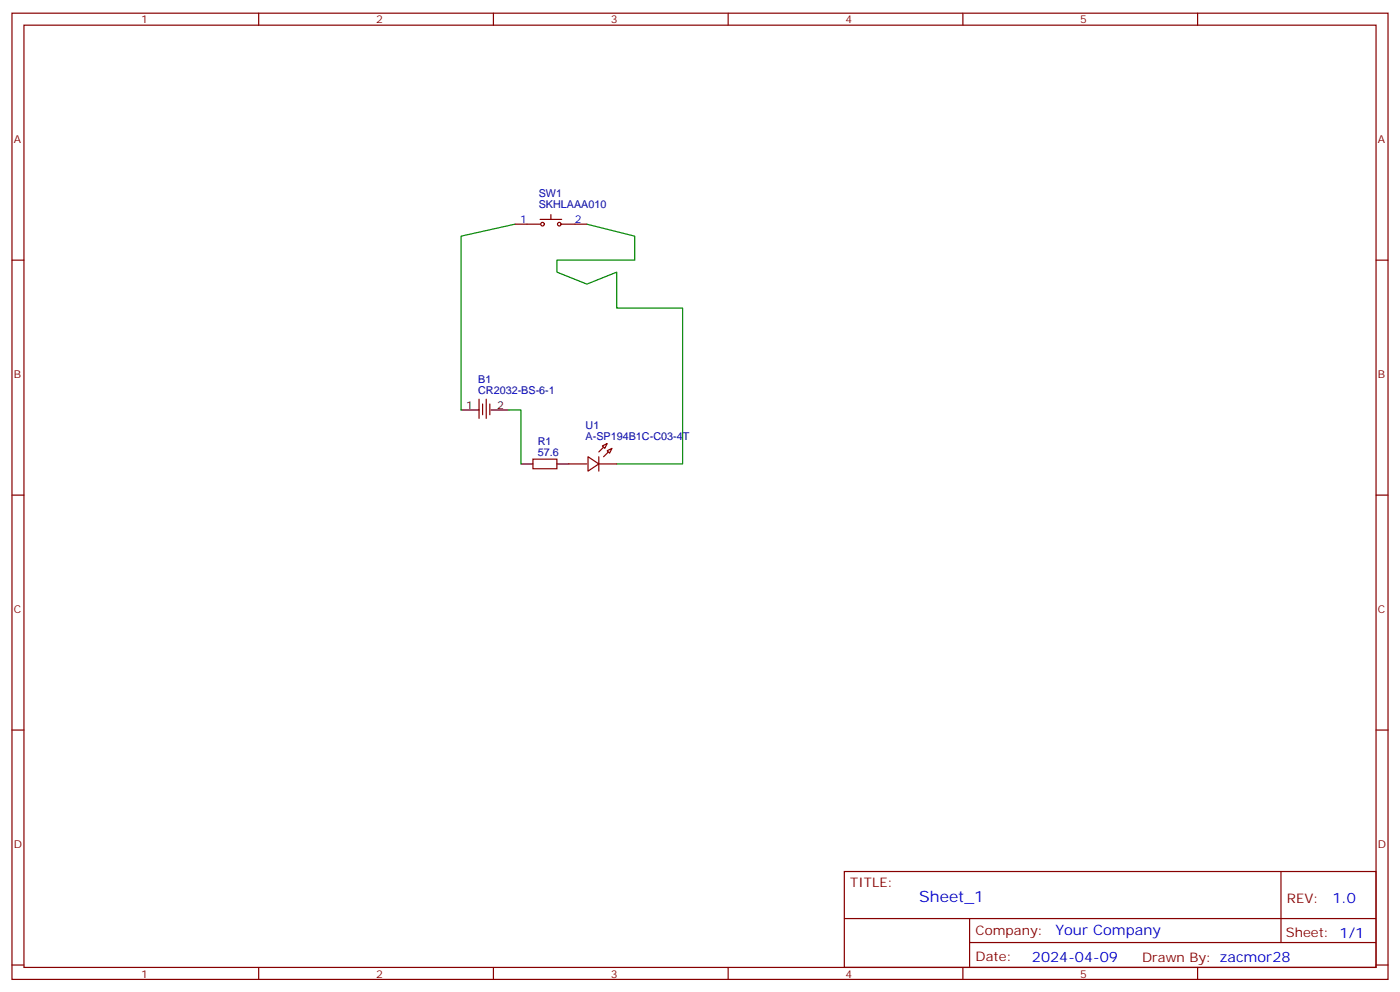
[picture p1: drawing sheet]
<svg xmlns="http://www.w3.org/2000/svg" width="412mm" height="292mm" viewBox="0 0 412 292" stroke-linecap="round" stroke-linejoin="round" font-family="sans-serif">
<g fill="none" stroke="#870000" stroke-width=".35">
<path d="M3.5 3.9h405.4v284.3h-405.4zM7.1 7.4h398.2v277.3h-398.2zM76.2 3.9v3.5M145.3 3.9v3.5M214.5 3.9v3.5M283.6 3.9v3.5M352.8 3.9v3.5M3.5 76.6h3.6M405.3 76.6h3.6M141.1 117.5v5.6M142.2 118.9v3.2M143.2 117.5v5.6"/>
<path d="M144.3 118.9v3.2M3.5 145.7h3.6M405.3 145.7h3.6M3.5 214.8h3.6M405.3 214.8h3.6M248.7 256.5h156.6v28.2h-156.6zM377.3 256.5v20.9M248.7 270.3h156.5M285.6 277.4h119.6M285.6 270.3v14.1M3.5 284h3.6M76.2 284.7v3.5"/>
<path d="M145.3 284.7v3.5M214.5 284.7v3.5M283.6 284.7v3.5M352.8 284.7v3.5M405.3 284h3.6"/>
</g>
<path d="M135.8 120.6h5.3M144.6 120.6h5.3" fill="none" stroke="#000" stroke-width=".35"/>
<path d="M151.7 66l-15.9 3.5v51.1M172.9 66l14.1 3.5v7.1h-23v3.5l8.9 3.5 8.8-3.5v10.6h19.4v45.8h-19.4M149.9 120.6h3.6v15.9" fill="none" stroke="#008700" stroke-width=".35"/>
<path d="M173.2 134.4l3.2 2.1-3.2 2.1z" fill="#fff" stroke="#870000" stroke-width=".35"/>
<path d="M176.4 134.4v4.2z" fill="#f00" stroke="#870000" stroke-width=".35"/>
<g fill="#870000" stroke="#870000" stroke-width=".35">
<path d="M176.4 133l1.4-1.4z"/>
<path d="M177.8 134.4l1.4-1.4z"/>
</g>
<g fill="#fff" stroke="#870000" stroke-width=".35">
<path d="M177.4 131.2l1.5-.7-.7 1.4z"/>
<path d="M178.9 132.6l1.4-.7-.7 1.4z"/>
</g>
<g fill="none" stroke="#870000" stroke-width=".35">
<path d="M151.7 66h7.4M159.1 64.6h6.4M162.3 63.1v1.5M165.5 66h7.4M157 135.1h7v2.8h-7zM167.6 136.5h5.3M176.4 136.5h5.3"/>
<circle cx="159.8" cy="66" r=".53"/>
<circle cx="164.7" cy="66" r=".53"/>
</g>
<path d="M153.5 136.5h3.5M164 136.5h3.6" fill="none" stroke="#000" stroke-width=".35"/>
<text font-size="4.6" fill="#00f" x="270.8" y="265.5">Sheet_1</text>
<g font-size="4.2" fill="#00f">
<text x="392.5" y="265.7">1.0</text>
<text x="310.9" y="275.3">Your Company</text>
<text x="304" y="283.1">2024-04-09</text>
</g>
<g font-size="3.9" fill="#800">
<text x="250.5" y="261.1">TITLE:</text>
<text x="379.1" y="265.7">REV:</text>
<text x="287.4" y="275.3">Company:</text>
<text x="378.7" y="275.9">Sheet: 1/1</text>
<text x="287.4" y="282.9">Date:</text>
<text x="336.4" y="283">Drawn By: zacmor28</text>
</g>
<g font-size="3.2" fill="#800">
<text x="41.6" y="6.9">1</text>
<text x="110.8" y="6.9">2</text>
<text x="179.9" y="6.9">3</text>
<text x="249.1" y="6.9">4</text>
<text x="318.2" y="6.9">5</text>
<text x="4.1" y="42">A</text>
<text x="405.9" y="42">A</text>
<text x="4.1" y="111.1">B</text>
<text x="405.9" y="111.1">B</text>
<text x="4.1" y="180.3">C</text>
<text x="405.9" y="180.3">C</text>
<text x="4.1" y="249.4">D</text>
<text x="405.9" y="249.4">D</text>
<text x="41.6" y="287.7">1</text>
<text x="110.8" y="287.7">2</text>
<text x="179.9" y="287.7">3</text>
<text x="249.1" y="287.7">4</text>
<text x="318.2" y="287.7">5</text>
</g>
<g font-size="3.2" fill="#000080">
<text x="158.7" y="58">SW1</text>
<text x="158.7" y="61.2">SKHLAAA010</text>
<text x="140.9" y="112.7">B1</text>
<text x="140.9" y="115.9">CR2032-BS-6-1</text>
<text x="158.4" y="130.9">R1</text>
<text x="172.5" y="129.5">A-SP194B1C-C03-4T</text>
<text x="172.5" y="126.3">U1</text>
<text x="158.4" y="134.1">57.6</text>
</g>
<g font-size="3.2" fill="#00f">
<text x="153.2" y="65.6">1</text>
<text x="169.3" y="65.6">2</text>
</g>
<g font-size="3.2">
<text x="137.3" y="120.3">1</text>
<text x="146.4" y="120.3">2</text>
</g>
</svg>
